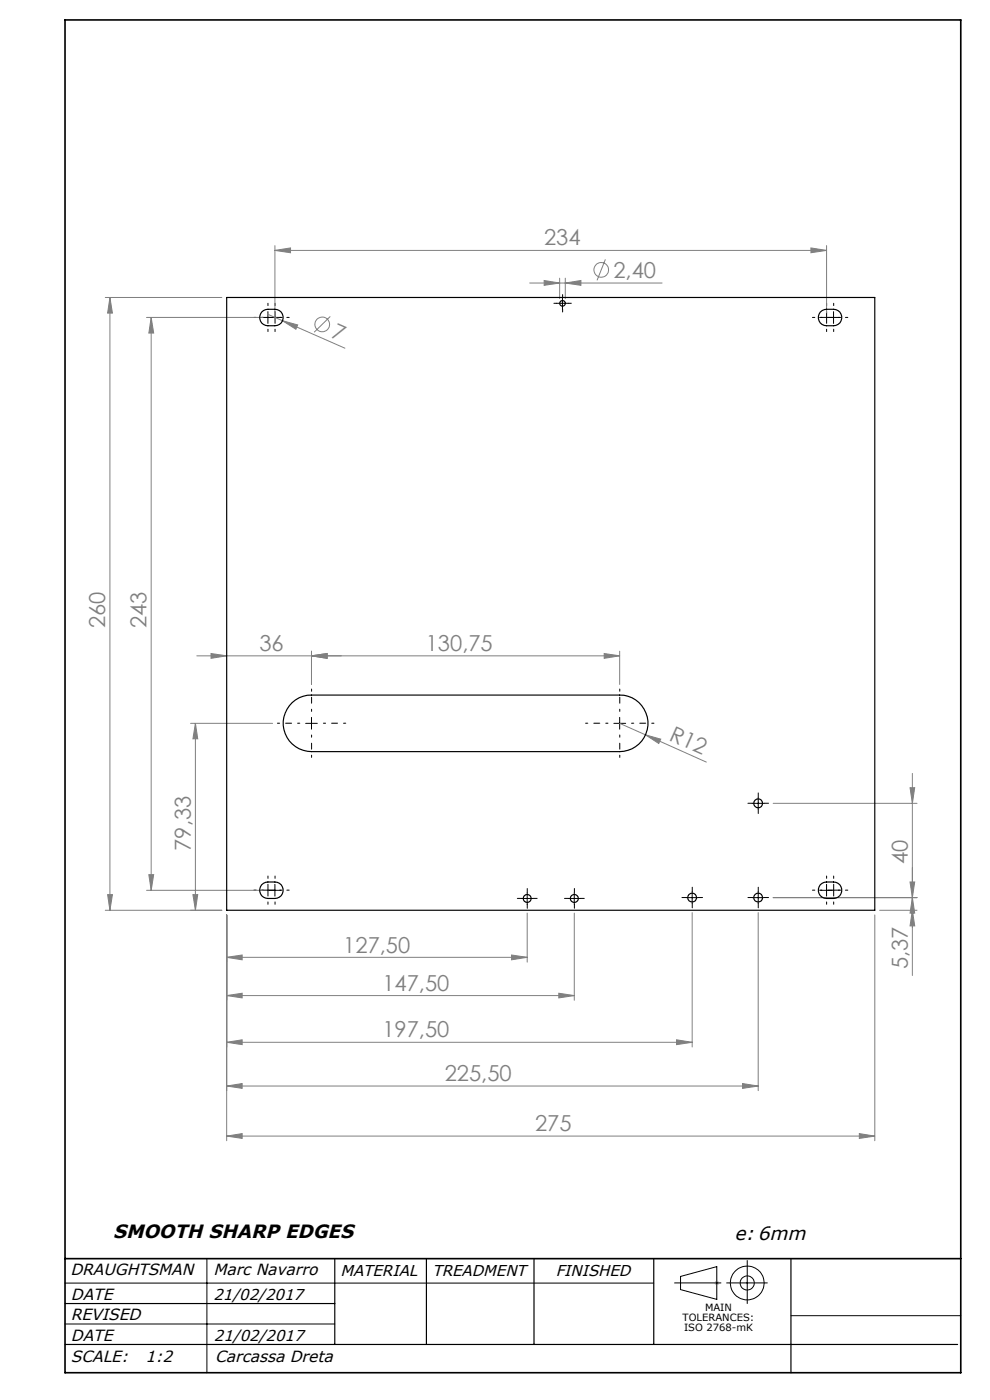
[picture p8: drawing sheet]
<svg xmlns="http://www.w3.org/2000/svg" width="210mm" height="297mm" viewBox="0 0 210 297" stroke-linecap="round" stroke-linejoin="round" font-family="sans-serif">
<g fill="none" stroke="#808080" stroke-width=".21">
<path d="M58.3 53.1l3.3-.5v1zM58.3 52.1v14.3M58.3 53.1h117M115.4 59.5l3.3 .5-3.3 .5zM118.7 59v4.4M119.9 59v4.4M128.4 55l-1.8 4.5M172 52.6l3.3 .5-3.3 .5zM175.3 52.1v14.3M22.3 63.1h24.8M23.3 63.1v130M23.3 63.1l.5 3.3h-1z"/>
<path d="M31.1 67.3h24.7M32.1 67.3v121.6M32.1 67.3l.5 3.4h-1zM56.7 66.6l16.5 7.3M59.9 68l3.2 .9-.3 .9zM70.1 67.1l-3.5 3.4M112.4 60h28M119.9 60l3.3-.5v1zM41.7 139.1h89.7M44.8 138.6l3.3 .5-3.3 .6zM66.1 139.1l3.3-.5v1.1zM66.1 138.1v7.1"/>
<path d="M128.2 138.6l3.2 .5-3.2 .6zM131.4 138.1v7.1M40.4 153.5h17.4M41.5 153.5v39.6M41.5 153.5l.4 3.2h-1zM131.4 153.5l5.5 2.4M136.9 155.9l3.3 .9-.5 .9zM136.9 155.9l12.9 5.8M164 170.4h30.5M193 167.1h1l-.5 3.3zM193.5 164.1v42.8M22.3 193.1h24.8"/>
<path d="M22.8 189.8h1l-.5 3.3zM31.1 188.9h24.7M31.6 185.6h1l-.5 3.3zM40.9 189.8h1l-.4 3.3zM48.1 194.1v47.9M111.8 193.7v10.4M121.8 193.7v18.5M146.8 193.6v28.5M160.8 193.6v37.8M164 190.4h30.5M185.6 194.1v47.9M186.6 193.1h7.9"/>
<path d="M193 187.1h1l-.5 3.3zM193.5 193.1l.5 3.3h-1zM193.5 190.4l.5 3.3h-1zM48.1 211.2l3.3-.5v1zM48.1 203.1l3.3-.5v1zM48.1 211.2h73.7M48.1 203.1h63.7M108.5 202.6l3.3 .5-3.3 .5zM118.5 210.7l3.3 .5-3.3 .5zM48.1 221.1l3.3-.5v1zM48.1 230.4l3.3-.5v1zM48.1 221.1h98.7"/>
<path d="M48.1 230.4h112.7M143.5 220.6l3.3 .5-3.3 .5zM157.5 229.9l3.3 .5-3.3 .5zM48.1 241l3.3-.5v1zM48.1 241h137.5M182.3 240.5l3.3 .5-3.3 .5z"/>
<circle cx="127.5" cy="57.3" r="1.55"/>
<circle cx="68.4" cy="68.8" r="1.56"/>
</g>
<g fill="none" stroke="#000" stroke-width=".21">
<path d="M55.6 67.3h2.5M56.8 66.1v2.5M118.1 64.3h2.5M119.3 63.1v2.5M175.6 67.3h2.5M176.8 66.1v2.5M64.8 153.5h2.5M66.1 152.2v2.5M130.2 153.5h2.5M131.4 152.2v2.5M159.6 170.4h2.5M160.8 169.2v2.5"/>
<path d="M57.1 188.9h2.5M58.3 187.6v2.5M110.6 190.6h2.5M111.8 189.4v2.5M120.6 190.6h2.5M121.8 189.4v2.5M145.6 190.4h2.5M146.8 189.2v2.5M159.6 190.4h2.5M160.8 189.2v2.5M174.1 188.9h2.5M175.3 187.6v2.5"/>
<path d="M13.8 272.2h124.9M43.9 267v24.2M143.1 272.2h9.8M144.4 270.8l7.6-2.1v7l-7.6-2.1zM154.1 272.2h8.7M158.5 267.4v9.1M167.8 279.1h36M13.8 280.9h57.2"/>
<circle cx="158.5" cy="272.2" r="1.5"/>
<circle cx="158.5" cy="272.2" r="3.6"/>
</g>
<path d="M151.5 272.2h1M151.7 271.8l.7 .7M152 271.7v1M152.4 271.8l-.7 .7" fill="none" stroke="#c0c0c0" stroke-width=".21"/>
<g fill="none" stroke="#000" stroke-width=".21" stroke-dasharray="15.2 1.3 1.3 1.3">
<path d="M54.3 67.3h-.5M55.8 67.3h-.5M56.8 64.8v-.5M56.8 69.8v.5M58.3 67.3v-1.2M58.3 67.3h-1.2M58.3 67.3v1.3M58.3 67.3h1.3M58.3 64.8v-.5M58.3 69.8v.5M59.3 67.3h.5M60.8 67.3h.5"/>
<path d="M118.1 64.3h-.6M119.3 63.1v-.6M119.3 65.6v.6M120.6 64.3h.6M172.8 67.3h-.5M174.3 67.3h-.5M175.3 67.3v1.3M175.3 67.3h1.3M175.3 67.3v-1.2M175.3 67.3h-1.2M175.3 69.8v.5M175.3 64.8v-.5"/>
<path d="M176.8 69.8v.5M176.8 64.8v-.5M177.8 67.3h.5M179.3 67.3h.5M159.6 170.4h-.9M160.8 169.2v-1M160.8 171.7v.9M162.1 170.4h.9M54.3 188.8h-.5M55.8 188.8h-.5M56.8 188.8v1.3M56.8 188.8h1.3"/>
<path d="M56.8 188.8v-1.2M56.8 188.8h-1.2M56.8 191.3v.5M56.8 186.3v-.5M58.3 191.3v.5M58.3 186.3v-.5M59.3 188.8h.5M60.8 188.8h.5M110.6 190.6h-.9M111.8 189.3v-.8M111.8 191.8v.9M113.1 190.6h.8"/>
<path d="M120.6 190.6h-.9M121.8 189.3v-.8M121.8 191.8v.9M123.1 190.6h.8M145.6 190.4h-.9M146.8 189.2v-1M146.8 191.7v.9M148.1 190.4h.9M159.6 190.4h-.9M160.8 189.2v-1M160.8 191.7v.9M162.1 190.4h.9"/>
<path d="M172.8 188.8h-.5M174.3 188.8h-.5M175.3 186.3v-.5M175.3 191.3v.5M176.8 188.8v-1.2M176.8 188.8h-1.2M176.8 188.8v1.3M176.8 188.8h1.3M176.8 186.3v-.5M176.8 191.3v.5M177.8 188.8h.5M179.3 188.8h.5"/>
</g>
<path d="M63.6 153.4h-4.8M66.1 150.9v-4.7M66.1 155.9v4.8M68.6 153.4h4.7M129 153.4h-4.8M131.5 150.9v-4.7M131.5 155.9v4.8M134 153.4h4.7" fill="none" stroke="#000" stroke-width=".21" stroke-dasharray="15.2 1.3 1.3 1.3" stroke-dashoffset="14.8"/>
<path d="M13.8 276.5h57.2M71 267v18.2M90.5 267v18.2M113.3 267v18.2M138.7 267v18.2M167.8 267v24.2M13.8 285.2h189.3" fill="none" stroke="#000" stroke-width=".25"/>
<path d="M13.8 4.2h190v287h-190zM13.8 267h190" fill="none" stroke="#000" stroke-width=".35"/>
<g fill="#808080">
<path d="M136.9 155.9l3.3 .9-.5 .9z"/>
<path d="M59.9 68l3.2 .9-.3 .9z"/>
<path d="M66.1 139.1l3.3-.5v1.1zM44.8 138.6l3.3 .5-3.3 .6zM182.3 240.5l3.3 .5-3.3 .5zM48.1 241l3.3-.5v1zM118.5 210.7l3.3 .5-3.3 .5zM48.1 211.2l3.3-.5v1zM143.5 220.6l3.3 .5-3.3 .5zM48.1 221.1l3.3-.5v1zM157.5 229.9l3.3 .5-3.3 .5zM48.1 230.4l3.3-.5v1z"/>
<path d="M66.1 139.1l3.3-.5v1.1zM128.2 138.6l3.2 .5-3.2 .6zM115.4 59.5l3.3 .5-3.3 .5zM119.9 60l3.3-.5v1zM48.1 203.1l3.3-.5v1zM108.5 202.6l3.3 .5-3.3 .5z"/>
<path d="M22.8 189.8h1l-.5 3.3zM23.3 63.1l.5 3.3h-1z"/>
<path d="M32.1 67.3l.5 3.4h-1zM31.6 185.6h1l-.5 3.3zM193 187.1h1l-.5 3.3zM193.5 193.1l.5 3.3h-1zM193 167.1h1l-.5 3.3zM193.5 190.4l.5 3.3h-1zM41.5 153.5l.4 3.2h-1zM40.9 189.8h1l-.4 3.3z"/>
<path d="M58.3 53.1l3.3-.5v1zM172 52.6l3.3 .5-3.3 .5z"/>
</g>
<g fill="none" stroke="#000" stroke-width=".25">
<path d="M48.1 63.1h137.5v130h-137.5zM55.5 66.2a3.5 3.5 0 0 1 4.2 0 1.76 1.76 0 0 1 .2 1.9 1.76 1.76 0 0 1-1.6 1 2.57 2.57 0 0 1-3.1-1 1.79 1.79 0 0 1 .3-1.9zM174 66.2a3.5 3.5 0 0 1 4.2 0 1.76 1.76 0 0 1 .2 1.9 1.76 1.76 0 0 1-1.6 1 2.57 2.57 0 0 1-3.1-1 1.79 1.79 0 0 1 .3-1.9zM62 149a5.8 5.8 0 0 1 4.1-1.5h65.3a6 6 0 0 1 6.1 6 6 6 0 0 1-6.1 6h-65.3a6 6 0 0 1-5.6-3.9 6 6 0 0 1 1.5-6.6zM55.5 187.7a3.5 3.5 0 0 1 4.2 0 1.76 1.76 0 0 1 .2 1.9 1.76 1.76 0 0 1-1.6 1 2.57 2.57 0 0 1-3.1-1 1.79 1.79 0 0 1 .3-1.9zM174 187.7a3.5 3.5 0 0 1 4.2 0 1.76 1.76 0 0 1 .2 1.9 1.76 1.76 0 0 1-1.6 1 2.57 2.57 0 0 1-3.1-1 1.79 1.79 0 0 1 .3-1.9z"/>
<circle cx="119.3" cy="64.3" r=".6"/>
<circle cx="160.8" cy="170.4" r=".94"/>
<circle cx="111.8" cy="190.6" r=".84"/>
<circle cx="121.8" cy="190.6" r=".85"/>
<circle cx="146.8" cy="190.4" r=".94"/>
<circle cx="160.8" cy="190.4" r=".93"/>
</g>
<g font-size="4.7" fill="#808080">
<text x="115.4" y="52.1">234</text>
<text x="130.1" y="58.9">2,40</text>
<text x="70" y="71.4" transform="rotate(24 70 71.4)">7</text>
<text x="22.3" y="133.2" transform="rotate(-90 22.3 133.2)">260</text>
<text x="31.1" y="133.2" transform="rotate(-90 31.1 133.2)">243</text>
<text x="55" y="138.1">36</text>
<text x="90.3" y="138.1">130,75</text>
<text x="141.7" y="157" transform="rotate(24 141.7 157)">R12</text>
<text x="40.5" y="180.5" transform="rotate(-90 40.5 180.5)">79,33</text>
<text x="192.5" y="183.3" transform="rotate(-90 192.5 183.3)">40</text>
<text x="72.8" y="202.1">127,50</text>
<text x="192.5" y="205.6" transform="rotate(-90 192.5 205.6)">5,37</text>
<text x="81.1" y="210.2">147,50</text>
<text x="81.1" y="220.1">197,50</text>
<text x="94.3" y="229.4">225,50</text>
<text x="113.5" y="240">275</text>
</g>
<g font-size="4">
<text x="24" y="262.6">SMOOTH SHARP EDGES</text>
<text x="155.8" y="263.1">e: 6mm</text>
</g>
<g font-size="3.4">
<text x="14.9" y="270.6">DRAUGHTSMAN</text>
<text x="15" y="275.7">DATE</text>
<text x="45.3" y="270.6">Marc Navarro</text>
<text x="15" y="280">REVISED</text>
<text x="15" y="284.4">DATE</text>
<text x="15" y="289">SCALE:</text>
<text x="30.9" y="289">1:2</text>
<text x="45.6" y="289">Carcassa Dreta</text>
</g>
<g font-size="3.3">
<text x="45.3" y="275.7">21/02/2017</text>
<text x="72.2" y="270.7">MATERIAL</text>
<text x="91.7" y="270.6">TREADMENT</text>
<text x="117.9" y="270.6">FINISHED</text>
<text x="45.4" y="284.4">21/02/2017</text>
</g>
<g font-size="2.1">
<text x="144.8" y="280.2">TOLERANCES:</text>
<text x="149.6" y="278.1">MAIN</text>
<text x="145.1" y="282.3">ISO 2768-mK</text>
</g>
</svg>
